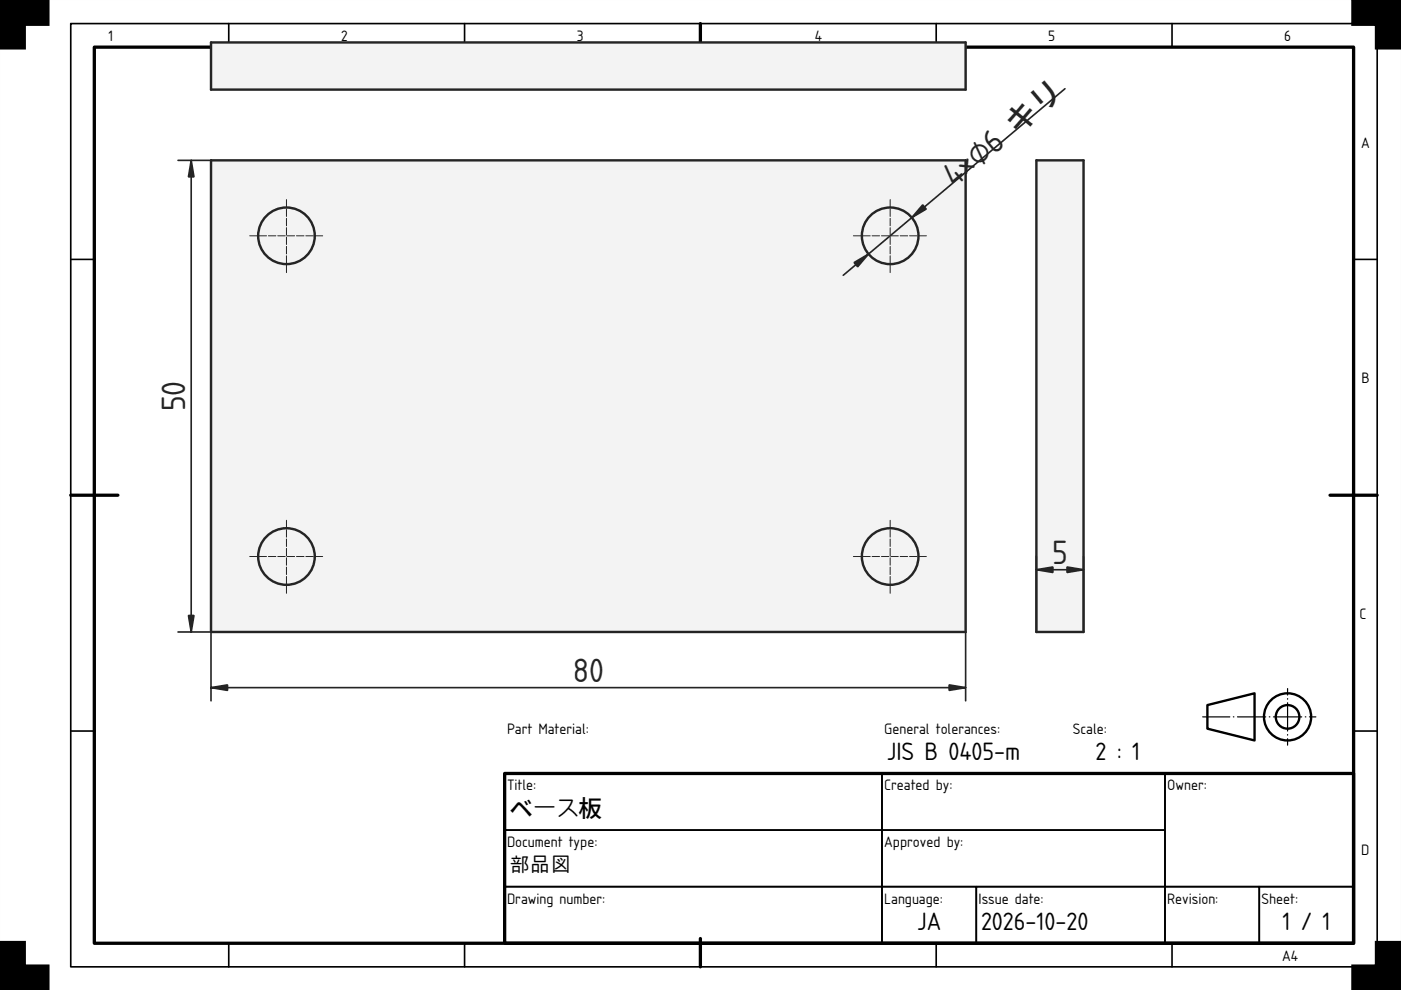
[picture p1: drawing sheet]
<svg xmlns="http://www.w3.org/2000/svg" width="297mm" height="210mm" viewBox="0 0 297 210" stroke-linecap="round" stroke-linejoin="round" font-family="sans-serif">
<g fill="#000">
<path d="M0 0h10v5h-5v5h-5zM287 0h10v10h-5v-5h-5zM0 200h5v5h5v5h-10zM292 200h5v10h-10v-5h5z"/>
<path d="M0 0h297v210h-297zM0 0v210h297v-210z"/>
<path d="M-.1 -.1h10.6v5.6h-5.5v-.5h.5v5.5h-5.6zM0 0h.5v10h-.5v-.5h5v.5h-.5v-5.5h5.5v.5h-.5v-5h.5v.5h-10z"/>
<path d="M287 0h.5v5h-.5v-.5h5.5v5.5h-.5v-.5h5v.5h-.5v-10h.5v.5h-10zM286.5 -.1h10.5v10.6h-5.5v-5.5h.5v.5h-5.5z"/>
<path d="M0 200h.5v10h-.5v-.5h10v.5h-.5v-5h.5v.5h-5.5v-5.5h.5v.5h-5zM-.1 199.5h5.6v5.5h-.5v-.5h5.5v5.5h-10.6z"/>
<path d="M286.5 204.5h5.5v.5h-.5v-5.5h5.5v10.5h-10.5zM292 200h.5v5.5h-5.5v-.5h.5v5h-.5v-.5h10v.5h-.5v-10h.5v.5h-5z"/>
</g>
<path d="M20 10h267v190h-267zM148.5 5v10M15 105h10M282 105h10M107 164h180v36h-180zM148.5 199v6" fill="none" stroke="#000" stroke-width=".7"/>
<g fill="none" stroke="#000" stroke-width=".35">
<path d="M15 5h277v200h-277zM48.5 5v5M98.5 5v5M198.5 5v5M248.5 5v5M15 55h5M287 55h5M15 155h5M287 155h5M107 164h80v12h-80zM107 176h80v12h-80zM187 176h60v12h-60z"/>
<path d="M187 164h60v12h-60zM247 164h40v24h-40zM48.5 200v5M98.5 200v5M107 188h80v12h-80zM187 188h20v12h-20zM198.5 200v5M207 188h40v12h-40zM247 188h20v12h-20zM248.5 200v5M267 188h20v12h-20z"/>
</g>
<g fill="none" stroke="#000" stroke-width=".5">
<path d="M256 149.5l10-2.5v10l-10-2.5z"/>
<circle cx="273" cy="152" r="5"/>
<circle cx="273" cy="152" r="2.5"/>
</g>
<path d="M255 152h24" fill="none" stroke="#000" stroke-width=".25" stroke-dasharray="6 .7 .1 .7" stroke-dashoffset=".2"/>
<path d="M273 158v-12" fill="none" stroke="#000" stroke-width=".25" stroke-dasharray="6 .7 .1 .7" stroke-dashoffset="4.6"/>
<g fill="#f1f3f5">
<path d="M44.7 34h160v100h-160z" fill-rule="evenodd"/>
<path d="M56.5 45.8a6 6 0 0 1 6.5-1.3 6 6 0 0 1 3.7 5.5h1.8h-15.6h13.8a6 6 0 0 1-8.3 5.5 6 6 0 0 1-1.9-9.7z" fill-rule="evenodd"/>
<path d="M184.5 45.8a6 6 0 0 1 6.5-1.3 6 6 0 0 1 3.7 5.5h1.8h-15.6h13.8a6 6 0 0 1-8.3 5.5 6 6 0 0 1-1.9-9.7z" fill-rule="evenodd"/>
<path d="M184.5 113.8a6 6 0 0 1 6.5-1.3 6 6 0 0 1 3.7 5.5h1.8h-15.6h13.8a6 6 0 0 1-8.3 5.5 6 6 0 0 1-1.9-9.7z" fill-rule="evenodd"/>
<path d="M56.5 113.8a6 6 0 0 1 6.5-1.3 6 6 0 0 1 3.7 5.5h1.8h-15.6h13.8a6 6 0 0 1-8.3 5.5 6 6 0 0 1-1.9-9.7z" fill-rule="evenodd"/>
<circle cx="60.7" cy="50" r="6"/>
<circle cx="188.7" cy="50" r="6"/>
<circle cx="188.7" cy="118" r="6"/>
<circle cx="60.7" cy="118" r="6"/>
</g>
<path d="M60.7 42.2v15.6M188.7 42.2v15.6M60.7 110.2v15.6M188.7 110.2v15.6" fill="none" stroke="#f1f3f5" stroke-width=".21"/>
<g fill="none" stroke="#212529" stroke-width=".51">
<path d="M44.7 34h160v100h-160z"/>
<circle cx="60.7" cy="50" r="6"/>
<circle cx="188.7" cy="50" r="6"/>
<circle cx="60.7" cy="118" r="6"/>
<circle cx="188.7" cy="118" r="6"/>
</g>
<path d="M52.9 50h15.6M60.7 57.8v-15.6M180.9 50h15.6M188.7 57.8v-15.6M52.9 118h15.6M180.9 118h15.6M60.7 125.8v-15.6M188.7 125.8v-15.6" fill="none" stroke="#212529" stroke-width=".21" stroke-dasharray="1.6 .4"/>
<path d="M225.8 18.8l-47 39.6M37.7 34h7M40.5 34v100M37.7 134h7v14.6M204.7 134v14.6M44.7 145.8h160" fill="none" stroke="#212529" stroke-width=".35"/>
<g fill="#212529" stroke="#212529" stroke-width=".35">
<path d="M195.6 43.4l.8 .9-3.1 1.8z"/>
<path d="M181.1 55.7l3-1.8-2.3 2.7z"/>
<path d="M201.2 145.2l3.5 .6-3.5 .6z"/>
<path d="M44.7 145.8l3.5-.6v1.2z"/>
<path d="M40.5 34l.6 3.5h-1.1z"/>
<path d="M40 130.5h1.1l-.6 3.5z"/>
</g>
<path d="M44.7 9h160v10h-160z" fill-rule="evenodd" fill="#f1f3f5"/>
<path d="M44.7 9h160v10h-160z" fill="none" stroke="#212529" stroke-width=".51"/>
<path d="M219.7 34h10v100h-10z" fill-rule="evenodd" fill="#f1f3f5"/>
<path d="M219.7 34h10v100h-10z" fill="none" stroke="#212529" stroke-width=".51"/>
<path d="M219.7 118v16M229.7 118v16M219.7 120.8h10" fill="none" stroke="#212529" stroke-width=".35"/>
<g fill="#212529" stroke="#212529" stroke-width=".35">
<path d="M226.2 120.2l3.5 .6-3.5 .6z"/>
<path d="M219.7 120.8l3.5-.6v1.2z"/>
</g>
<g font-size="6.7" fill="#212529">
<text x="202.4" y="39.9" transform="rotate(-40 202.4 39.9)">4×⌀6 キリ</text>
<text x="39.3" y="87.2" transform="rotate(-90 39.3 87.2)">50</text>
<text x="223.1" y="119.5">5</text>
<text x="121.4" y="144.5">80</text>
</g>
<g font-size="5">
<text x="188" y="161.2">JIS B 0405-m</text>
<text x="232.3" y="161.2">2 : 1</text>
<text x="108" y="173.2">ベース板</text>
<text x="108" y="185.2">部品図</text>
<text x="194.4" y="197.2">JA</text>
<text x="208" y="197.2">2026-10-20</text>
<text x="271.9" y="197.2">1 / 1</text>
</g>
<g font-size="3">
<text x="23" y="8.8">1</text>
<text x="72.3" y="8.8">2</text>
<text x="122.3" y="8.8">3</text>
<text x="172.7" y="8.8">4</text>
<text x="222.3" y="8.8">5</text>
<text x="272.3" y="8.8">6</text>
<text x="288.6" y="31.3">A</text>
<text x="288.6" y="81.3">B</text>
<text x="288.3" y="131.3">C</text>
<text x="107.5" y="155.6">Part Material:</text>
<text x="187.5" y="155.6">General tolerances:</text>
<text x="227.5" y="155.6">Scale:</text>
<text x="107.5" y="167.6">Title:</text>
<text x="187.5" y="167.6">Created by:</text>
<text x="247.5" y="167.6">Owner:</text>
<text x="107.5" y="179.6">Document type:</text>
<text x="187.5" y="179.6">Approved by:</text>
<text x="288.6" y="181.3">D</text>
<text x="107.5" y="191.6">Drawing number:</text>
<text x="187.5" y="191.6">Language:</text>
<text x="207.5" y="191.6">Issue date:</text>
<text x="247.5" y="191.6">Revision:</text>
<text x="267.5" y="191.6">Sheet:</text>
<text x="271.8" y="203.8">A4</text>
</g>
</svg>
